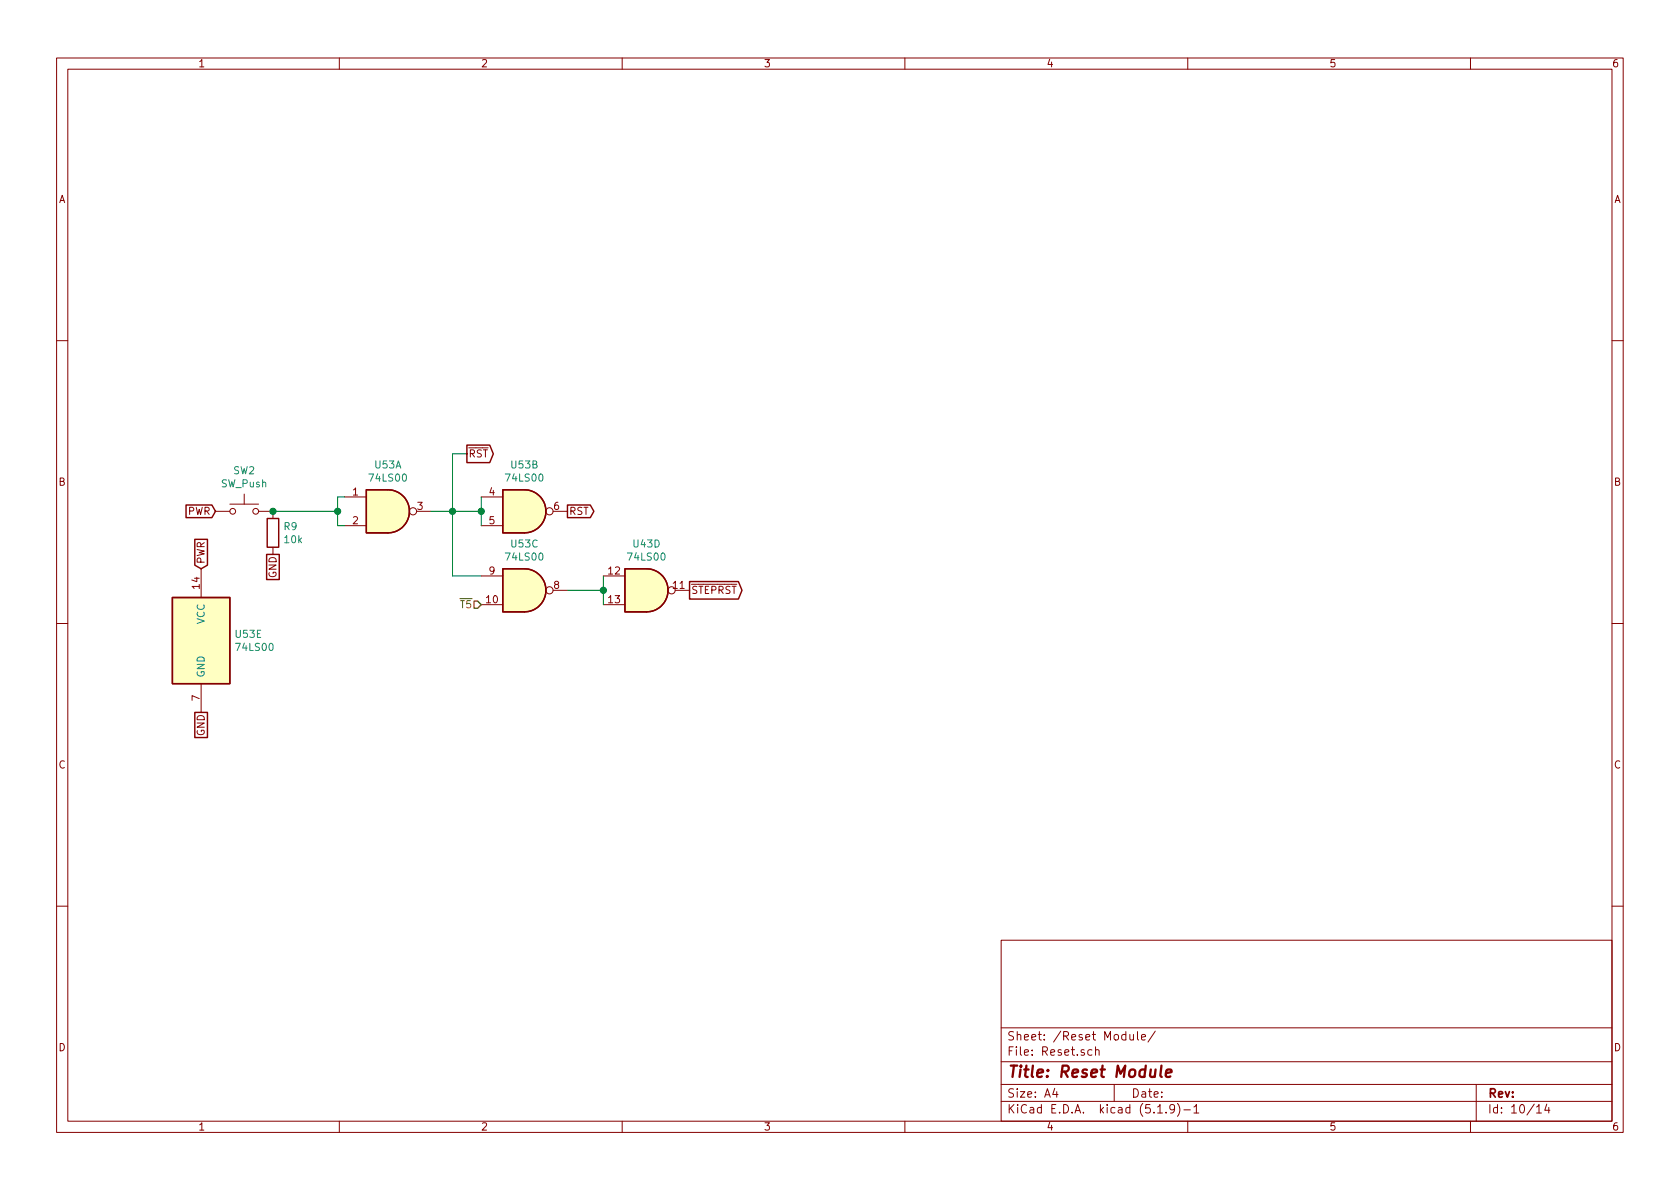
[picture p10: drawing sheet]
EESchema Schematic File Version 4
EELAYER 30 0
EELAYER END
$Descr A4 11693 8268
encoding utf-8
Sheet 10 14
Title "Reset Module"
Date ""
Rev ""
Comp ""
Comment1 ""
Comment2 ""
Comment3 ""
Comment4 ""
$EndDescr
$Comp
L Switch:SW_Push SW2
U 1 1
P 1700 3550
F 0 "SW2" H 1700 3835 50  0000 C CNN
F 1 "SW_Push" H 1700 3744 50  0000 C CNN
F 2 "" H 1700 3750 50  0001 C CNN
F 3 "~" H 1700 3750 50  0001 C CNN
	1    1700 3550
	1    0    0    -1  
$EndComp
Text GLabel 1500 3550 0    50   Input ~ 0
PWR
$Comp
L Device:R R9
U 1 1
P 1900 3700
F 0 "R9" H 1970 3746 50  0000 L CNN
F 1 "10k" H 1970 3655 50  0000 L CNN
F 2 "" V 1830 3700 50  0001 C CNN
F 3 "~" H 1900 3700 50  0001 C CNN
	1    1900 3700
	1    0    0    -1  
$EndComp
Text GLabel 1900 3850 3    50   UnSpc ~ 0
GND
Wire Wire Line
	1900 3550 2350 3550
Connection ~ 1900 3550
$Comp
L 74xx:74LS00 U53
U 1 1
P 2700 3550
F 0 "U53" H 2700 3875 50  0000 C CNN
F 1 "74LS00" H 2700 3784 50  0000 C CNN
F 2 "" H 2700 3550 50  0001 C CNN
F 3 "http://www.ti.com/lit/gpn/sn74ls00" H 2700 3550 50  0001 C CNN
	1    2700 3550
	1    0    0    -1  
$EndComp
$Comp
L 74xx:74LS00 U53
U 2 1
P 3650 3550
F 0 "U53" H 3650 3875 50  0000 C CNN
F 1 "74LS00" H 3650 3784 50  0000 C CNN
F 2 "" H 3650 3550 50  0001 C CNN
F 3 "http://www.ti.com/lit/gpn/sn74ls00" H 3650 3550 50  0001 C CNN
	2    3650 3550
	1    0    0    -1  
$EndComp
$Comp
L 74xx:74LS00 U53
U 3 1
P 3650 4100
F 0 "U53" H 3650 4425 50  0000 C CNN
F 1 "74LS00" H 3650 4334 50  0000 C CNN
F 2 "" H 3650 4100 50  0001 C CNN
F 3 "http://www.ti.com/lit/gpn/sn74ls00" H 3650 4100 50  0001 C CNN
	3    3650 4100
	1    0    0    -1  
$EndComp
$Comp
L 74xx:74LS00 U43
U 4 1
P 4500 4100
F 0 "U43" H 4500 4425 50  0000 C CNN
F 1 "74LS00" H 4500 4334 50  0000 C CNN
F 2 "" H 4500 4100 50  0001 C CNN
F 3 "http://www.ti.com/lit/gpn/sn74ls00" H 4500 4100 50  0001 C CNN
	4    4500 4100
	1    0    0    -1  
$EndComp
$Comp
L 74xx:74LS00 U53
U 5 1
P 1400 4450
F 0 "U53" H 1630 4496 50  0000 L CNN
F 1 "74LS00" H 1630 4405 50  0000 L CNN
F 2 "" H 1400 4450 50  0001 C CNN
F 3 "http://www.ti.com/lit/gpn/sn74ls00" H 1400 4450 50  0001 C CNN
	5    1400 4450
	1    0    0    -1  
$EndComp
Text GLabel 1400 3950 1    50   Input ~ 0
PWR
Text GLabel 1400 4950 3    50   UnSpc ~ 0
GND
Wire Wire Line
	2350 3550 2350 3450
Wire Wire Line
	2350 3450 2400 3450
Wire Wire Line
	2350 3550 2350 3650
Wire Wire Line
	2350 3650 2400 3650
Connection ~ 2350 3550
Wire Wire Line
	3000 3550 3150 3550
Wire Wire Line
	3350 3550 3350 3450
Wire Wire Line
	3350 3550 3350 3650
Connection ~ 3350 3550
Wire Wire Line
	3150 3550 3150 4000
Wire Wire Line
	3150 4000 3350 4000
Connection ~ 3150 3550
Wire Wire Line
	3150 3550 3350 3550
Wire Wire Line
	3950 4100 4200 4100
Wire Wire Line
	4200 4100 4200 4000
Wire Wire Line
	4200 4100 4200 4200
Connection ~ 4200 4100
Text GLabel 3250 3150 2    50   Output ~ 0
~RST
Wire Wire Line
	3250 3150 3150 3150
Wire Wire Line
	3150 3150 3150 3550
Text GLabel 3950 3550 2    50   Output ~ 0
RST
Text GLabel 4800 4100 2    50   Output ~ 0
~STEPRST
Text HLabel 3350 4200 0    50   Input ~ 0
~T5
$EndSCHEMATC
